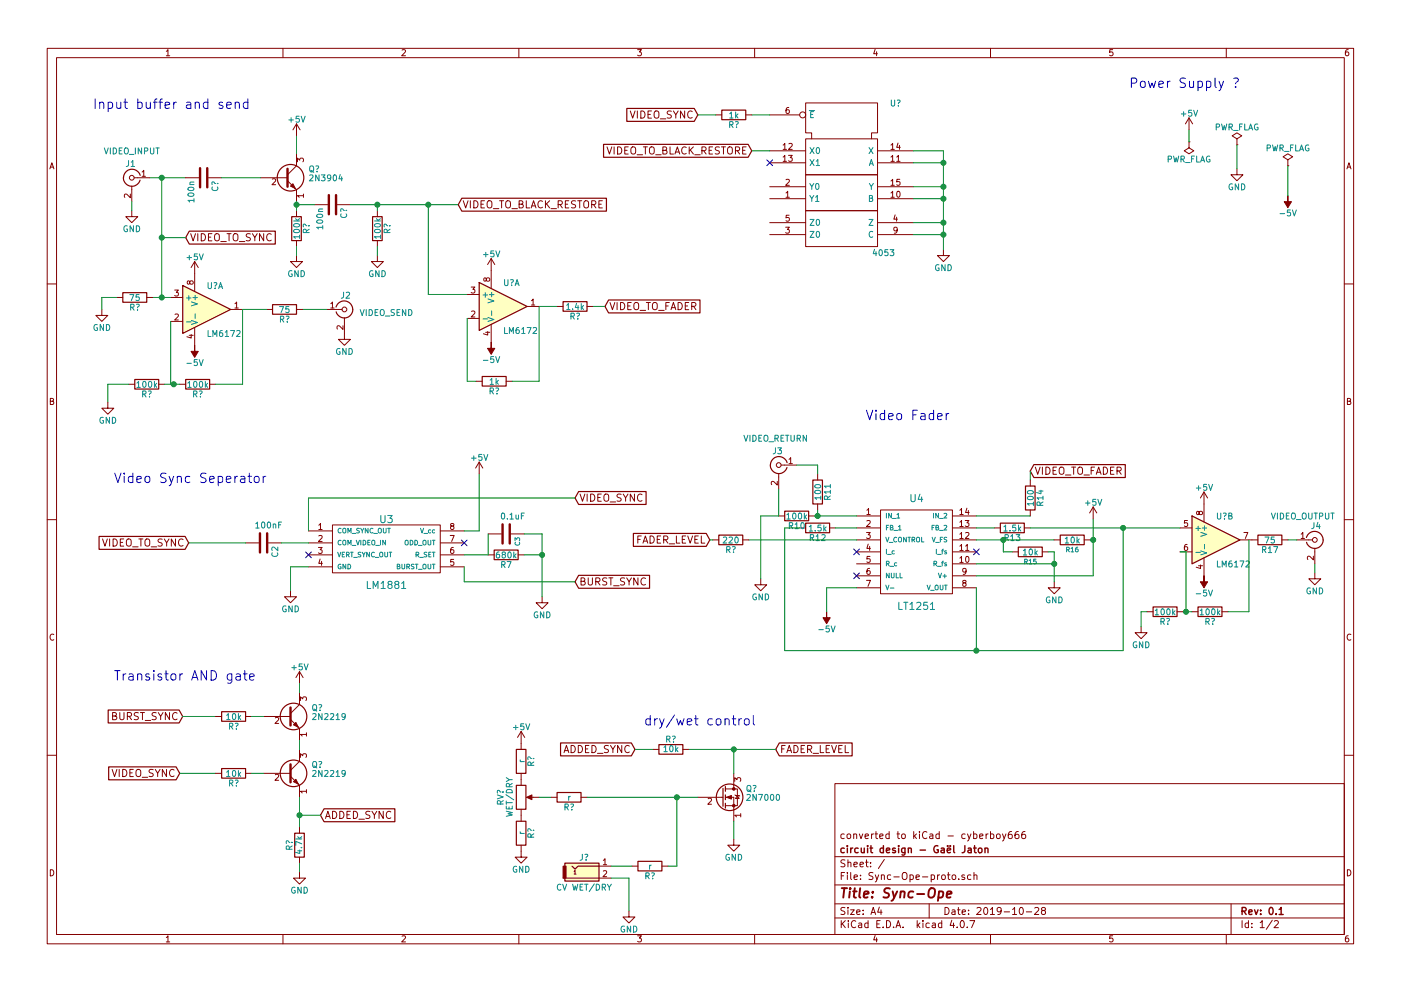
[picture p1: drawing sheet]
EESchema Schematic File Version 2
LIBS:Sync-Ope-proto
LIBS:power
LIBS:ad
LIBS:promicro
LIBS:74xgxx
LIBS:74xx
LIBS:ac-dc
LIBS:actel
LIBS:adc-dac
LIBS:allegro
LIBS:Altera
LIBS:analog_devices
LIBS:analog_switches
LIBS:atmel
LIBS:audio
LIBS:battery_management
LIBS:bbd
LIBS:bosch
LIBS:brooktre
LIBS:cmos_ieee
LIBS:cmos4000
LIBS:conn
LIBS:contrib
LIBS:cypress
LIBS:dc-dc
LIBS:device
LIBS:digital-audio
LIBS:diode
LIBS:display
LIBS:dsp
LIBS:elec-unifil
LIBS:ESD_Protection
LIBS:ftdi
LIBS:gennum
LIBS:graphic_symbols
LIBS:hc11
LIBS:infineon
LIBS:intel
LIBS:interface
LIBS:intersil
LIBS:ir
LIBS:Lattice
LIBS:leds
LIBS:LEM
LIBS:linear
LIBS:logic_programmable
LIBS:maxim
LIBS:mechanical
LIBS:memory
LIBS:microchip
LIBS:microchip_dspic33dsc
LIBS:microchip_pic10mcu
LIBS:microchip_pic12mcu
LIBS:microchip_pic16mcu
LIBS:microchip_pic18mcu
LIBS:microchip_pic24mcu
LIBS:microchip_pic32mcu
LIBS:microcontrollers
LIBS:modules
LIBS:motor_drivers
LIBS:motorola
LIBS:motors
LIBS:msp430
LIBS:nordicsemi
LIBS:nxp
LIBS:nxp_armmcu
LIBS:onsemi
LIBS:opto
LIBS:Oscillators
LIBS:philips
LIBS:Power_Management
LIBS:powerint
LIBS:pspice
LIBS:references
LIBS:regul
LIBS:relays
LIBS:rfcom
LIBS:RFSolutions
LIBS:sensors
LIBS:silabs
LIBS:siliconi
LIBS:stm8
LIBS:stm32
LIBS:supertex
LIBS:switches
LIBS:texas
LIBS:transf
LIBS:transistors
LIBS:triac_thyristor
LIBS:ttl_ieee
LIBS:valves
LIBS:video
LIBS:wiznet
LIBS:Worldsemi
LIBS:Xicor
LIBS:xilinx
LIBS:zetex
LIBS:Zilog
EELAYER 25 0
EELAYER END
$Descr A4 11693 8268
encoding utf-8
Sheet 1 2
Title "Sync-Ope"
Date "2019-10-28"
Rev "0.1"
Comp "circuit design - Gaël Jaton"
Comment1 "converted to kiCad - cyberboy666"
Comment2 ""
Comment3 ""
Comment4 ""
$EndDescr
$Comp
L Conn_Coaxial J1
U 1 1
P 1100 1475
F 0 "J1" H 1110 1595 50  0000 C CNN
F 1 "VIDEO_INPUT" H 1100 1700 50  0000 C CNN
F 2 "" H 1100 1475 50  0001 C CNN
F 3 "" H 1100 1475 50  0001 C CNN
	1    1100 1475
	-1   0    0    -1  
$EndComp
$Comp
L GND #PWR1
U 1 1
P 1100 1750
F 0 "#PWR1" H 1100 1500 50  0001 C CNN
F 1 "GND" H 1100 1600 50  0000 C CNN
F 2 "" H 1100 1750 50  0001 C CNN
F 3 "" H 1100 1750 50  0001 C CNN
	1    1100 1750
	1    0    0    -1  
$EndComp
$Comp
L Conn_Coaxial J2
U 1 1
P 2875 2575
F 0 "J2" H 2885 2695 50  0000 C CNN
F 1 "VIDEO_SEND" H 3225 2550 50  0000 C CNN
F 2 "" H 2875 2575 50  0001 C CNN
F 3 "" H 2875 2575 50  0001 C CNN
	1    2875 2575
	1    0    0    -1  
$EndComp
$Comp
L GND #PWR8
U 1 1
P 2875 2775
F 0 "#PWR8" H 2875 2525 50  0001 C CNN
F 1 "GND" H 2875 2625 50  0000 C CNN
F 2 "" H 2875 2775 50  0001 C CNN
F 3 "" H 2875 2775 50  0001 C CNN
	1    2875 2775
	1    0    0    -1  
$EndComp
Text GLabel 1550 1975 2    60   Input ~ 0
VIDEO_TO_SYNC
Text GLabel 3825 1700 2    60   Input ~ 0
VIDEO_TO_BLACK_RESTORE
Text GLabel 1575 4525 0    60   Input ~ 0
VIDEO_TO_SYNC
$Comp
L LM1881 U3
U 1 1
P 3225 4825
F 0 "U3" H 3225 5325 60  0000 C CNN
F 1 "LM1881" H 3225 4775 60  0000 C CNN
F 2 "" H 2925 4775 60  0001 C CNN
F 3 "" H 2925 4775 60  0001 C CNN
	1    3225 4825
	1    0    0    -1  
$EndComp
$Comp
L C C2
U 1 1
P 2200 4525
F 0 "C2" H 2225 4625 50  0000 L CNN
F 1 "100nF" V 2050 4450 50  0000 L CNN
F 2 "" H 2238 4375 50  0001 C CNN
F 3 "" H 2200 4525 50  0001 C CNN
	1    2200 4525
	0    1    1    0   
$EndComp
NoConn ~ 2575 4625
NoConn ~ 3875 4525
$Comp
L +5V #PWR9
U 1 1
P 4000 3950
F 0 "#PWR9" H 4000 3800 50  0001 C CNN
F 1 "+5V" H 4000 4090 50  0000 C CNN
F 2 "" H 4000 3950 50  0001 C CNN
F 3 "" H 4000 3950 50  0001 C CNN
	1    4000 3950
	1    0    0    -1  
$EndComp
$Comp
L GND #PWR3
U 1 1
P 2425 4925
F 0 "#PWR3" H 2425 4675 50  0001 C CNN
F 1 "GND" H 2425 4775 50  0000 C CNN
F 2 "" H 2425 4925 50  0001 C CNN
F 3 "" H 2425 4925 50  0001 C CNN
	1    2425 4925
	1    0    0    -1  
$EndComp
$Comp
L R R7
U 1 1
P 4225 4625
F 0 "R7" V 4305 4625 50  0000 C CNN
F 1 "680k" V 4225 4625 50  0000 C CNN
F 2 "" V 4155 4625 50  0001 C CNN
F 3 "" H 4225 4625 50  0001 C CNN
	1    4225 4625
	0    1    1    0   
$EndComp
$Comp
L C C3
U 1 1
P 4225 4450
F 0 "C3" H 4250 4550 39  0000 L CNN
F 1 "0.1uF" V 4075 4400 50  0000 L CNN
F 2 "" H 4263 4300 50  0001 C CNN
F 3 "" H 4225 4450 50  0001 C CNN
	1    4225 4450
	0    1    1    0   
$EndComp
$Comp
L GND #PWR10
U 1 1
P 4525 4975
F 0 "#PWR10" H 4525 4725 50  0001 C CNN
F 1 "GND" H 4525 4825 50  0000 C CNN
F 2 "" H 4525 4975 50  0001 C CNN
F 3 "" H 4525 4975 50  0001 C CNN
	1    4525 4975
	1    0    0    -1  
$EndComp
Text GLabel 4800 4850 2    60   Input ~ 0
BURST_SYNC
Text GLabel 4800 4150 2    60   Input ~ 0
VIDEO_SYNC
Text GLabel 1525 5975 0    60   Input ~ 0
BURST_SYNC
Text GLabel 1500 6450 0    60   Input ~ 0
VIDEO_SYNC
Text GLabel 2675 6800 2    60   Input ~ 0
ADDED_SYNC
$Comp
L LT1251 U4
U 1 1
P 7650 5000
F 0 "U4" H 7650 5850 60  0000 C CNN
F 1 "LT1251" H 7650 4950 60  0000 C CNN
F 2 "" H 7550 4950 60  0001 C CNN
F 3 "" H 7550 4950 60  0001 C CNN
	1    7650 5000
	1    0    0    -1  
$EndComp
$Comp
L Conn_Coaxial J3
U 1 1
P 6500 3875
F 0 "J3" H 6510 3995 50  0000 C CNN
F 1 "VIDEO_RETURN" H 6525 4100 50  0000 C CNN
F 2 "" H 6500 3875 50  0001 C CNN
F 3 "" H 6500 3875 50  0001 C CNN
	1    6500 3875
	-1   0    0    -1  
$EndComp
$Comp
L GND #PWR15
U 1 1
P 6350 4825
F 0 "#PWR15" H 6350 4575 50  0001 C CNN
F 1 "GND" H 6350 4675 50  0000 C CNN
F 2 "" H 6350 4825 50  0001 C CNN
F 3 "" H 6350 4825 50  0001 C CNN
	1    6350 4825
	1    0    0    -1  
$EndComp
$Comp
L R R11
U 1 1
P 6825 4100
F 0 "R11" V 6905 4100 50  0000 C CNN
F 1 "100" V 6825 4100 50  0000 C CNN
F 2 "" V 6755 4100 50  0001 C CNN
F 3 "" H 6825 4100 50  0001 C CNN
	1    6825 4100
	1    0    0    -1  
$EndComp
Text GLabel 8600 3925 2    60   Input ~ 0
VIDEO_TO_FADER
$Comp
L R R14
U 1 1
P 8600 4150
F 0 "R14" V 8680 4150 50  0000 C CNN
F 1 "100" V 8600 4150 50  0000 C CNN
F 2 "" V 8530 4150 50  0001 C CNN
F 3 "" H 8600 4150 50  0001 C CNN
	1    8600 4150
	1    0    0    -1  
$EndComp
$Comp
L R R12
U 1 1
P 6825 4400
F 0 "R12" V 6905 4400 50  0000 C CNN
F 1 "1.5k" V 6825 4400 50  0000 C CNN
F 2 "" V 6755 4400 50  0001 C CNN
F 3 "" H 6825 4400 50  0001 C CNN
	1    6825 4400
	0    1    1    0   
$EndComp
$Comp
L R R13
U 1 1
P 8450 4400
F 0 "R13" V 8530 4400 50  0000 C CNN
F 1 "1.5k" V 8450 4400 50  0000 C CNN
F 2 "" V 8380 4400 50  0001 C CNN
F 3 "" H 8450 4400 50  0001 C CNN
	1    8450 4400
	0    1    1    0   
$EndComp
NoConn ~ 7150 4600
NoConn ~ 8150 4600
$Comp
L GND #PWR20
U 1 1
P 8800 4850
F 0 "#PWR20" H 8800 4600 50  0001 C CNN
F 1 "GND" H 8800 4700 50  0000 C CNN
F 2 "" H 8800 4850 50  0001 C CNN
F 3 "" H 8800 4850 50  0001 C CNN
	1    8800 4850
	1    0    0    -1  
$EndComp
NoConn ~ 7150 4800
$Comp
L -5V #PWR16
U 1 1
P 6900 5100
F 0 "#PWR16" H 6900 5200 50  0001 C CNN
F 1 "-5V" H 6900 5250 50  0000 C CNN
F 2 "" H 6900 5100 50  0001 C CNN
F 3 "" H 6900 5100 50  0001 C CNN
	1    6900 5100
	-1   0    0    1   
$EndComp
$Comp
L +5V #PWR21
U 1 1
P 9125 4325
F 0 "#PWR21" H 9125 4175 50  0001 C CNN
F 1 "+5V" H 9125 4465 50  0000 C CNN
F 2 "" H 9125 4325 50  0001 C CNN
F 3 "" H 9125 4325 50  0001 C CNN
	1    9125 4325
	1    0    0    -1  
$EndComp
$Comp
L R R15
U 1 1
P 8600 4600
F 0 "R15" V 8680 4600 39  0000 C CNN
F 1 "10k" V 8600 4600 50  0000 C CNN
F 2 "" V 8530 4600 60  0001 C CNN
F 3 "" H 8600 4600 50  0001 C CNN
	1    8600 4600
	0    1    1    0   
$EndComp
$Comp
L R R16
U 1 1
P 8950 4500
F 0 "R16" V 9030 4500 39  0000 C CNN
F 1 "10k" V 8950 4500 50  0000 C CNN
F 2 "" V 8880 4500 60  0001 C CNN
F 3 "" H 8950 4500 50  0001 C CNN
	1    8950 4500
	0    1    1    0   
$EndComp
$Comp
L Conn_Coaxial J4
U 1 1
P 10975 4500
F 0 "J4" H 10985 4620 50  0000 C CNN
F 1 "VIDEO_OUTPUT" H 10875 4700 50  0000 C CNN
F 2 "" H 10975 4500 50  0001 C CNN
F 3 "" H 10975 4500 50  0001 C CNN
	1    10975 4500
	1    0    0    -1  
$EndComp
$Comp
L GND #PWR22
U 1 1
P 10975 4775
F 0 "#PWR22" H 10975 4525 50  0001 C CNN
F 1 "GND" H 10975 4625 50  0000 C CNN
F 2 "" H 10975 4775 50  0001 C CNN
F 3 "" H 10975 4775 50  0001 C CNN
	1    10975 4775
	-1   0    0    -1  
$EndComp
$Comp
L R R17
U 1 1
P 10600 4500
F 0 "R17" V 10680 4500 50  0000 C CNN
F 1 "75" V 10600 4500 50  0000 C CNN
F 2 "" V 10530 4500 50  0001 C CNN
F 3 "" H 10600 4500 50  0001 C CNN
	1    10600 4500
	0    -1   1    0   
$EndComp
Text Notes 950  5675 0    79   ~ 0
Transistor AND gate
Text Notes 775  900  0    79   ~ 0
Input buffer and send
Text Notes 950  4025 0    79   ~ 0
Video Sync Seperator
Text Notes 7225 3500 0    79   ~ 0
Video Fader
$Comp
L +5V #PWR17
U 1 1
P 9925 1075
F 0 "#PWR17" H 9925 925 50  0001 C CNN
F 1 "+5V" H 9925 1215 50  0000 C CNN
F 2 "" H 9925 1075 50  0001 C CNN
F 3 "" H 9925 1075 50  0001 C CNN
	1    9925 1075
	1    0    0    -1  
$EndComp
Text Notes 9425 725  0    79   ~ 0
Power Supply ?
$Comp
L PWR_FLAG #FLG1
U 1 1
P 9925 1175
F 0 "#FLG1" H 9925 1250 50  0001 C CNN
F 1 "PWR_FLAG" H 9925 1325 50  0000 C CNN
F 2 "" H 9925 1175 50  0001 C CNN
F 3 "" H 9925 1175 50  0001 C CNN
	1    9925 1175
	-1   0    0    1   
$EndComp
$Comp
L -5V #PWR19
U 1 1
P 10750 1625
F 0 "#PWR19" H 10750 1725 50  0001 C CNN
F 1 "-5V" H 10750 1775 50  0000 C CNN
F 2 "" H 10750 1625 50  0001 C CNN
F 3 "" H 10750 1625 50  0001 C CNN
	1    10750 1625
	-1   0    0    1   
$EndComp
$Comp
L PWR_FLAG #FLG3
U 1 1
P 10750 1375
F 0 "#FLG3" H 10750 1450 50  0001 C CNN
F 1 "PWR_FLAG" H 10750 1525 50  0000 C CNN
F 2 "" H 10750 1375 50  0001 C CNN
F 3 "" H 10750 1375 50  0001 C CNN
	1    10750 1375
	1    0    0    -1  
$EndComp
$Comp
L GND #PWR18
U 1 1
P 10325 1400
F 0 "#PWR18" H 10325 1150 50  0001 C CNN
F 1 "GND" H 10325 1250 50  0000 C CNN
F 2 "" H 10325 1400 50  0001 C CNN
F 3 "" H 10325 1400 50  0001 C CNN
	1    10325 1400
	1    0    0    -1  
$EndComp
$Comp
L PWR_FLAG #FLG2
U 1 1
P 10325 1200
F 0 "#FLG2" H 10325 1275 50  0001 C CNN
F 1 "PWR_FLAG" H 10325 1350 50  0000 C CNN
F 2 "" H 10325 1200 50  0001 C CNN
F 3 "" H 10325 1200 50  0001 C CNN
	1    10325 1200
	1    0    0    -1  
$EndComp
$Comp
L R R10
U 1 1
P 6650 4300
F 0 "R10" V 6730 4300 50  0000 C CNN
F 1 "100k" V 6650 4300 50  0000 C CNN
F 2 "" V 6580 4300 50  0001 C CNN
F 3 "" H 6650 4300 50  0001 C CNN
	1    6650 4300
	0    1    1    0   
$EndComp
Wire Wire Line
	1250 1475 1550 1475
Wire Wire Line
	1100 1675 1100 1750
Wire Wire Line
	2525 2575 2725 2575
Wire Wire Line
	1575 4525 2050 4525
Wire Wire Line
	2350 4525 2575 4525
Wire Wire Line
	4000 4425 3875 4425
Wire Wire Line
	4000 3950 4000 4425
Wire Wire Line
	2575 4725 2425 4725
Wire Wire Line
	2425 4725 2425 4925
Wire Wire Line
	3875 4625 4075 4625
Wire Wire Line
	4075 4625 4075 4450
Wire Wire Line
	4375 4450 4525 4450
Wire Wire Line
	4525 4450 4525 4975
Wire Wire Line
	4375 4625 4525 4625
Connection ~ 4525 4625
Wire Wire Line
	2575 4425 2575 4150
Wire Wire Line
	2575 4150 4800 4150
Wire Wire Line
	3875 4725 3875 4850
Wire Wire Line
	3875 4850 4800 4850
Wire Wire Line
	1525 5975 1800 5975
Wire Wire Line
	1500 6450 1800 6450
Wire Wire Line
	6650 3875 6825 3875
Wire Wire Line
	6825 3875 6825 3950
Wire Wire Line
	6825 4300 6825 4250
Wire Wire Line
	6800 4300 7150 4300
Wire Wire Line
	8600 4300 8150 4300
Wire Wire Line
	8600 3925 8600 4000
Wire Wire Line
	8150 4700 8800 4700
Wire Wire Line
	8800 4600 8800 4850
Wire Wire Line
	7150 4900 6900 4900
Wire Wire Line
	6900 4900 6900 5100
Wire Wire Line
	8150 4800 9125 4800
Wire Wire Line
	8150 4500 8800 4500
Wire Wire Line
	8450 4600 8375 4600
Wire Wire Line
	8375 4600 8375 4500
Connection ~ 8375 4500
Wire Wire Line
	8750 4600 8800 4600
Connection ~ 8800 4700
Wire Wire Line
	9125 4800 9125 4325
Wire Wire Line
	9100 4500 9125 4500
Connection ~ 9125 4500
Wire Wire Line
	8150 4400 8300 4400
Wire Wire Line
	8150 4900 8150 5425
Wire Wire Line
	6550 5425 9375 5425
Wire Wire Line
	6550 5425 6550 4400
Wire Wire Line
	6550 4400 6675 4400
Wire Wire Line
	9375 5425 9375 4400
Wire Wire Line
	8600 4400 9850 4400
Connection ~ 8150 5425
Wire Wire Line
	6975 4400 7150 4400
Wire Wire Line
	10975 4700 10975 4775
Connection ~ 9375 4400
Wire Wire Line
	9925 1075 9925 1175
Wire Wire Line
	10750 1375 10750 1625
Wire Wire Line
	10325 1200 10325 1400
Connection ~ 6825 4300
Wire Wire Line
	6500 4075 6500 4300
Wire Wire Line
	6500 4300 6350 4300
Wire Wire Line
	6350 4300 6350 4825
Wire Wire Line
	6250 4500 7150 4500
$Comp
L R R?
U 1 1
P 1950 5975
F 0 "R?" V 2030 5975 50  0000 C CNN
F 1 "10k" V 1950 5975 50  0000 C CNN
F 2 "" V 1880 5975 50  0001 C CNN
F 3 "" H 1950 5975 50  0001 C CNN
	1    1950 5975
	0    1    1    0   
$EndComp
$Comp
L R R?
U 1 1
P 1950 6450
F 0 "R?" V 2030 6450 50  0000 C CNN
F 1 "10k" V 1950 6450 50  0000 C CNN
F 2 "" V 1880 6450 50  0001 C CNN
F 3 "" H 1950 6450 50  0001 C CNN
	1    1950 6450
	0    1    1    0   
$EndComp
$Comp
L 2N2219 Q?
U 1 1
P 2400 5975
F 0 "Q?" H 2600 6050 50  0000 L CNN
F 1 "2N2219" H 2600 5975 50  0000 L CNN
F 2 "TO_SOT_Packages_THT:TO-39-3" H 2600 5900 50  0001 L CIN
F 3 "" H 2400 5975 50  0001 L CNN
	1    2400 5975
	1    0    0    -1  
$EndComp
$Comp
L 2N2219 Q?
U 1 1
P 2400 6450
F 0 "Q?" H 2600 6525 50  0000 L CNN
F 1 "2N2219" H 2600 6450 50  0000 L CNN
F 2 "TO_SOT_Packages_THT:TO-39-3" H 2600 6375 50  0001 L CIN
F 3 "" H 2400 6450 50  0001 L CNN
	1    2400 6450
	1    0    0    -1  
$EndComp
$Comp
L +5V #PWR?
U 1 1
P 2500 5700
F 0 "#PWR?" H 2500 5550 50  0001 C CNN
F 1 "+5V" H 2500 5840 50  0000 C CNN
F 2 "" H 2500 5700 50  0001 C CNN
F 3 "" H 2500 5700 50  0001 C CNN
	1    2500 5700
	1    0    0    -1  
$EndComp
$Comp
L R R?
U 1 1
P 2500 7050
F 0 "R?" V 2580 7050 50  0000 C CNN
F 1 "4.7k" V 2500 7050 50  0000 C CNN
F 2 "" V 2430 7050 50  0001 C CNN
F 3 "" H 2500 7050 50  0001 C CNN
	1    2500 7050
	-1   0    0    1   
$EndComp
$Comp
L GND #PWR?
U 1 1
P 2500 7275
F 0 "#PWR?" H 2500 7025 50  0001 C CNN
F 1 "GND" H 2500 7125 50  0000 C CNN
F 2 "" H 2500 7275 50  0001 C CNN
F 3 "" H 2500 7275 50  0001 C CNN
	1    2500 7275
	1    0    0    -1  
$EndComp
Wire Wire Line
	2500 7275 2500 7200
Wire Wire Line
	2500 6900 2500 6650
Wire Wire Line
	2675 6800 2500 6800
Connection ~ 2500 6800
Wire Wire Line
	2500 6250 2500 6175
Wire Wire Line
	2200 5975 2100 5975
Wire Wire Line
	2200 6450 2100 6450
Wire Wire Line
	2500 5775 2500 5700
Text GLabel 5925 4500 0    60   Input ~ 0
FADER_LEVEL
Text Notes 5375 6050 0    79   ~ 0
dry/wet control
$Comp
L R R?
U 1 1
P 5600 6250
F 0 "R?" V 5680 6250 50  0000 C CNN
F 1 "10k" V 5600 6250 50  0000 C CNN
F 2 "" V 5530 6250 50  0001 C CNN
F 3 "" H 5600 6250 50  0001 C CNN
	1    5600 6250
	0    -1   -1   0   
$EndComp
Text GLabel 6475 6250 2    60   Input ~ 0
FADER_LEVEL
Wire Wire Line
	5750 6250 6475 6250
$Comp
L 2N7000 Q?
U 1 1
P 6025 6650
F 0 "Q?" H 6225 6725 50  0000 L CNN
F 1 "2N7000" H 6225 6650 50  0000 L CNN
F 2 "TO_SOT_Packages_THT:TO-92_Molded_Narrow" H 6225 6575 50  0001 L CIN
F 3 "" H 6025 6650 50  0001 L CNN
	1    6025 6650
	1    0    0    -1  
$EndComp
Wire Wire Line
	6125 6450 6125 6250
Connection ~ 6125 6250
$Comp
L GND #PWR?
U 1 1
P 6125 7000
F 0 "#PWR?" H 6125 6750 50  0001 C CNN
F 1 "GND" H 6125 6850 50  0000 C CNN
F 2 "" H 6125 7000 50  0001 C CNN
F 3 "" H 6125 7000 50  0001 C CNN
	1    6125 7000
	1    0    0    -1  
$EndComp
Wire Wire Line
	6125 6850 6125 7000
$Comp
L +5V #PWR?
U 1 1
P 4350 6200
F 0 "#PWR?" H 4350 6050 50  0001 C CNN
F 1 "+5V" H 4350 6340 50  0000 C CNN
F 2 "" H 4350 6200 50  0001 C CNN
F 3 "" H 4350 6200 50  0001 C CNN
	1    4350 6200
	1    0    0    -1  
$EndComp
$Comp
L R R?
U 1 1
P 4350 6350
F 0 "R?" V 4430 6350 50  0000 C CNN
F 1 "r" V 4350 6350 50  0000 C CNN
F 2 "" V 4280 6350 50  0001 C CNN
F 3 "" H 4350 6350 50  0001 C CNN
	1    4350 6350
	1    0    0    -1  
$EndComp
$Comp
L R R?
U 1 1
P 4350 6950
F 0 "R?" V 4430 6950 50  0000 C CNN
F 1 "r" V 4350 6950 50  0000 C CNN
F 2 "" V 4280 6950 50  0001 C CNN
F 3 "" H 4350 6950 50  0001 C CNN
	1    4350 6950
	1    0    0    -1  
$EndComp
$Comp
L GND #PWR?
U 1 1
P 4350 7100
F 0 "#PWR?" H 4350 6850 50  0001 C CNN
F 1 "GND" H 4350 6950 50  0000 C CNN
F 2 "" H 4350 7100 50  0001 C CNN
F 3 "" H 4350 7100 50  0001 C CNN
	1    4350 7100
	1    0    0    -1  
$EndComp
$Comp
L POT RV?
U 1 1
P 4350 6650
F 0 "RV?" V 4175 6650 50  0000 C CNN
F 1 "WET/DRY" V 4250 6650 50  0000 C CNN
F 2 "" H 4350 6650 50  0001 C CNN
F 3 "" H 4350 6650 50  0001 C CNN
	1    4350 6650
	1    0    0    -1  
$EndComp
$Comp
L R R?
U 1 1
P 4750 6650
F 0 "R?" V 4830 6650 50  0000 C CNN
F 1 "r" V 4750 6650 50  0000 C CNN
F 2 "" V 4680 6650 50  0001 C CNN
F 3 "" H 4750 6650 50  0001 C CNN
	1    4750 6650
	0    1    1    0   
$EndComp
Wire Wire Line
	4500 6650 4600 6650
Wire Wire Line
	4900 6650 5825 6650
Text GLabel 5300 6250 0    60   Input ~ 0
ADDED_SYNC
Wire Wire Line
	5300 6250 5450 6250
$Comp
L Audio-Jack-2 J?
U 1 1
P 4900 7225
F 0 "J?" H 4875 7300 50  0000 C CNN
F 1 "CV WET/DRY" H 4875 7050 50  0000 C CNN
F 2 "" H 5150 7225 50  0001 C CNN
F 3 "" H 5150 7225 50  0001 C CNN
	1    4900 7225
	1    0    0    -1  
$EndComp
$Comp
L R R?
U 1 1
P 5425 7225
F 0 "R?" V 5505 7225 50  0000 C CNN
F 1 "r" V 5425 7225 50  0000 C CNN
F 2 "" V 5355 7225 50  0001 C CNN
F 3 "" H 5425 7225 50  0001 C CNN
	1    5425 7225
	0    1    1    0   
$EndComp
$Comp
L GND #PWR?
U 1 1
P 5250 7600
F 0 "#PWR?" H 5250 7350 50  0001 C CNN
F 1 "GND" H 5250 7450 50  0000 C CNN
F 2 "" H 5250 7600 50  0001 C CNN
F 3 "" H 5250 7600 50  0001 C CNN
	1    5250 7600
	1    0    0    -1  
$EndComp
Wire Wire Line
	5100 7325 5250 7325
Wire Wire Line
	5250 7325 5250 7600
Wire Wire Line
	5100 7225 5275 7225
Wire Wire Line
	5575 7225 5650 7225
Wire Wire Line
	5650 7225 5650 6650
Connection ~ 5650 6650
$Comp
L R R?
U 1 1
P 6100 4500
F 0 "R?" V 6180 4500 50  0000 C CNN
F 1 "220" V 6100 4500 50  0000 C CNN
F 2 "" V 6030 4500 50  0001 C CNN
F 3 "" H 6100 4500 50  0001 C CNN
	1    6100 4500
	0    1    1    0   
$EndComp
Wire Wire Line
	5950 4500 5925 4500
$Sheet
S 12125 450  8250 5350
U 5DBD08A5
F0 "sync-ope2" 60
F1 "sync-ope2.sch" 60
$EndSheet
$Comp
L LM6172 U?
U 1 1
P 1725 2575
F 0 "U?" H 1725 2775 50  0000 L CNN
F 1 "LM6172" H 1725 2375 50  0000 L CNN
F 2 "" H 1725 2575 50  0001 C CNN
F 3 "" H 1725 2575 50  0001 C CNN
	1    1725 2575
	1    0    0    -1  
$EndComp
$Comp
L R R?
U 1 1
P 1650 3200
F 0 "R?" V 1730 3200 50  0000 C CNN
F 1 "100k" V 1650 3200 50  0000 C CNN
F 2 "" V 1580 3200 50  0001 C CNN
F 3 "" H 1650 3200 50  0001 C CNN
	1    1650 3200
	0    1    1    0   
$EndComp
$Comp
L R R?
U 1 1
P 1225 3200
F 0 "R?" V 1305 3200 50  0000 C CNN
F 1 "100k" V 1225 3200 50  0000 C CNN
F 2 "" V 1155 3200 50  0001 C CNN
F 3 "" H 1225 3200 50  0001 C CNN
	1    1225 3200
	0    1    1    0   
$EndComp
$Comp
L GND #PWR?
U 1 1
P 900 3350
F 0 "#PWR?" H 900 3100 50  0001 C CNN
F 1 "GND" H 900 3200 50  0000 C CNN
F 2 "" H 900 3350 50  0001 C CNN
F 3 "" H 900 3350 50  0001 C CNN
	1    900  3350
	1    0    0    -1  
$EndComp
Wire Wire Line
	1075 3200 900  3200
Wire Wire Line
	900  3200 900  3350
Wire Wire Line
	1375 3200 1500 3200
Wire Wire Line
	1425 2675 1425 3200
Wire Wire Line
	1425 3200 1450 3200
Connection ~ 1450 3200
Wire Wire Line
	1800 3200 2025 3200
Wire Wire Line
	2025 3200 2025 2575
$Comp
L R R?
U 1 1
P 2375 2575
F 0 "R?" V 2455 2575 50  0000 C CNN
F 1 "75" V 2375 2575 50  0000 C CNN
F 2 "" V 2305 2575 50  0001 C CNN
F 3 "" H 2375 2575 50  0001 C CNN
	1    2375 2575
	0    1    1    0   
$EndComp
Wire Wire Line
	2025 2575 2225 2575
$Comp
L -5V #PWR?
U 1 1
P 1625 2875
F 0 "#PWR?" H 1625 2975 50  0001 C CNN
F 1 "-5V" H 1625 3025 50  0000 C CNN
F 2 "" H 1625 2875 50  0001 C CNN
F 3 "" H 1625 2875 50  0001 C CNN
	1    1625 2875
	-1   0    0    1   
$EndComp
$Comp
L +5V #PWR?
U 1 1
P 1625 2275
F 0 "#PWR?" H 1625 2125 50  0001 C CNN
F 1 "+5V" H 1625 2415 50  0000 C CNN
F 2 "" H 1625 2275 50  0001 C CNN
F 3 "" H 1625 2275 50  0001 C CNN
	1    1625 2275
	1    0    0    -1  
$EndComp
Wire Wire Line
	1350 1475 1350 2475
Wire Wire Line
	1275 2475 1425 2475
Wire Wire Line
	1550 1975 1350 1975
Connection ~ 1350 1975
$Comp
L C C?
U 1 1
P 1700 1475
F 0 "C?" H 1725 1575 50  0000 L CNN
F 1 "100n" H 1725 1375 50  0000 L CNN
F 2 "" H 1738 1325 50  0001 C CNN
F 3 "" H 1700 1475 50  0001 C CNN
	1    1700 1475
	0    1    1    0   
$EndComp
$Comp
L R R?
U 1 1
P 1125 2475
F 0 "R?" V 1205 2475 50  0000 C CNN
F 1 "75" V 1125 2475 50  0000 C CNN
F 2 "" V 1055 2475 50  0001 C CNN
F 3 "" H 1125 2475 50  0001 C CNN
	1    1125 2475
	0    1    1    0   
$EndComp
Connection ~ 1350 2475
$Comp
L GND #PWR?
U 1 1
P 850 2575
F 0 "#PWR?" H 850 2325 50  0001 C CNN
F 1 "GND" H 850 2425 50  0000 C CNN
F 2 "" H 850 2575 50  0001 C CNN
F 3 "" H 850 2575 50  0001 C CNN
	1    850  2575
	1    0    0    -1  
$EndComp
Wire Wire Line
	975  2475 850  2475
Wire Wire Line
	850  2475 850  2575
Connection ~ 1350 1475
$Comp
L R R?
U 1 1
P 2475 1900
F 0 "R?" V 2555 1900 50  0000 C CNN
F 1 "100k" V 2475 1900 50  0000 C CNN
F 2 "" V 2405 1900 50  0001 C CNN
F 3 "" H 2475 1900 50  0001 C CNN
	1    2475 1900
	1    0    0    -1  
$EndComp
$Comp
L GND #PWR?
U 1 1
P 2475 2125
F 0 "#PWR?" H 2475 1875 50  0001 C CNN
F 1 "GND" H 2475 1975 50  0000 C CNN
F 2 "" H 2475 2125 50  0001 C CNN
F 3 "" H 2475 2125 50  0001 C CNN
	1    2475 2125
	1    0    0    -1  
$EndComp
Wire Wire Line
	2475 2050 2475 2125
$Comp
L 2N3904 Q?
U 1 1
P 2375 1475
F 0 "Q?" H 2575 1550 50  0000 L CNN
F 1 "2N3904" H 2575 1475 50  0000 L CNN
F 2 "TO_SOT_Packages_THT:TO-92_Molded_Narrow" H 2575 1400 50  0001 L CIN
F 3 "" H 2375 1475 50  0001 L CNN
	1    2375 1475
	1    0    0    -1  
$EndComp
$Comp
L +5V #PWR?
U 1 1
P 2475 1125
F 0 "#PWR?" H 2475 975 50  0001 C CNN
F 1 "+5V" H 2475 1265 50  0000 C CNN
F 2 "" H 2475 1125 50  0001 C CNN
F 3 "" H 2475 1125 50  0001 C CNN
	1    2475 1125
	1    0    0    -1  
$EndComp
Wire Wire Line
	2475 1125 2475 1275
Wire Wire Line
	2475 1675 2475 1750
Wire Wire Line
	2175 1475 1850 1475
$Comp
L C C?
U 1 1
P 2775 1700
F 0 "C?" H 2800 1800 50  0000 L CNN
F 1 "100n" H 2800 1600 50  0000 L CNN
F 2 "" H 2813 1550 50  0001 C CNN
F 3 "" H 2775 1700 50  0001 C CNN
	1    2775 1700
	0    1    1    0   
$EndComp
$Comp
L R R?
U 1 1
P 3150 1900
F 0 "R?" V 3230 1900 50  0000 C CNN
F 1 "100k" V 3150 1900 50  0000 C CNN
F 2 "" V 3080 1900 50  0001 C CNN
F 3 "" H 3150 1900 50  0001 C CNN
	1    3150 1900
	1    0    0    -1  
$EndComp
$Comp
L GND #PWR?
U 1 1
P 3150 2125
F 0 "#PWR?" H 3150 1875 50  0001 C CNN
F 1 "GND" H 3150 1975 50  0000 C CNN
F 2 "" H 3150 2125 50  0001 C CNN
F 3 "" H 3150 2125 50  0001 C CNN
	1    3150 2125
	1    0    0    -1  
$EndComp
Wire Wire Line
	3150 2050 3150 2125
Wire Wire Line
	2625 1700 2475 1700
Connection ~ 2475 1700
Wire Wire Line
	2925 1700 3825 1700
Wire Wire Line
	3150 1750 3150 1700
Connection ~ 3150 1700
$Comp
L 4053 U?
U 1 1
P 7025 1400
F 0 "U?" H 7475 1950 50  0000 C CNN
F 1 "4053" H 7375 700 50  0000 C CNN
F 2 "" H 7025 1400 60  0001 C CNN
F 3 "" H 7025 1400 60  0001 C CNN
	1    7025 1400
	1    0    0    -1  
$EndComp
Text GLabel 6275 1250 0    60   Input ~ 0
VIDEO_TO_BLACK_RESTORE
$Comp
L LM6172 U?
U 2 1
P 10150 4500
F 0 "U?" H 10150 4700 50  0000 L CNN
F 1 "LM6172" H 10150 4300 50  0000 L CNN
F 2 "" H 10150 4500 50  0001 C CNN
F 3 "" H 10150 4500 50  0001 C CNN
	2    10150 4500
	1    0    0    -1  
$EndComp
Wire Wire Line
	10825 4500 10750 4500
$Comp
L -5V #PWR?
U 1 1
P 10050 4800
F 0 "#PWR?" H 10050 4900 50  0001 C CNN
F 1 "-5V" H 10050 4950 50  0000 C CNN
F 2 "" H 10050 4800 50  0001 C CNN
F 3 "" H 10050 4800 50  0001 C CNN
	1    10050 4800
	-1   0    0    1   
$EndComp
Wire Wire Line
	10425 4500 10425 5100
$Comp
L R R?
U 1 1
P 10100 5100
F 0 "R?" V 10180 5100 50  0000 C CNN
F 1 "100k" V 10100 5100 50  0000 C CNN
F 2 "" V 10030 5100 50  0001 C CNN
F 3 "" H 10100 5100 50  0001 C CNN
	1    10100 5100
	0    1    1    0   
$EndComp
$Comp
L R R?
U 1 1
P 9725 5100
F 0 "R?" V 9805 5100 50  0000 C CNN
F 1 "100k" V 9725 5100 50  0000 C CNN
F 2 "" V 9655 5100 50  0001 C CNN
F 3 "" H 9725 5100 50  0001 C CNN
	1    9725 5100
	0    1    1    0   
$EndComp
$Comp
L GND #PWR?
U 1 1
P 9525 5225
F 0 "#PWR?" H 9525 4975 50  0001 C CNN
F 1 "GND" H 9525 5075 50  0000 C CNN
F 2 "" H 9525 5225 50  0001 C CNN
F 3 "" H 9525 5225 50  0001 C CNN
	1    9525 5225
	1    0    0    -1  
$EndComp
Wire Wire Line
	9575 5100 9525 5100
Wire Wire Line
	9525 5100 9525 5225
Wire Wire Line
	9950 5100 9875 5100
Wire Wire Line
	10425 5100 10250 5100
Wire Wire Line
	9850 4600 9900 4600
Wire Wire Line
	9900 4600 9900 5100
Connection ~ 9900 5100
$Comp
L +5V #PWR?
U 1 1
P 10050 4200
F 0 "#PWR?" H 10050 4050 50  0001 C CNN
F 1 "+5V" H 10050 4340 50  0000 C CNN
F 2 "" H 10050 4200 50  0001 C CNN
F 3 "" H 10050 4200 50  0001 C CNN
	1    10050 4200
	1    0    0    -1  
$EndComp
$Comp
L LM6172 U?
U 1 1
P 4200 2550
F 0 "U?" H 4200 2750 50  0000 L CNN
F 1 "LM6172" H 4200 2350 50  0000 L CNN
F 2 "" H 4200 2550 50  0001 C CNN
F 3 "" H 4200 2550 50  0001 C CNN
	1    4200 2550
	1    0    0    -1  
$EndComp
$Comp
L R R?
U 1 1
P 4125 3175
F 0 "R?" V 4205 3175 50  0000 C CNN
F 1 "1k" V 4125 3175 50  0000 C CNN
F 2 "" V 4055 3175 50  0001 C CNN
F 3 "" H 4125 3175 50  0001 C CNN
	1    4125 3175
	0    1    1    0   
$EndComp
Wire Wire Line
	4275 3175 4500 3175
Wire Wire Line
	4500 3175 4500 2550
$Comp
L -5V #PWR?
U 1 1
P 4100 2850
F 0 "#PWR?" H 4100 2950 50  0001 C CNN
F 1 "-5V" H 4100 3000 50  0000 C CNN
F 2 "" H 4100 2850 50  0001 C CNN
F 3 "" H 4100 2850 50  0001 C CNN
	1    4100 2850
	-1   0    0    1   
$EndComp
Wire Wire Line
	3575 1700 3575 2450
Wire Wire Line
	3575 2450 3900 2450
Connection ~ 3575 1700
$Comp
L +5V #PWR?
U 1 1
P 4100 2250
F 0 "#PWR?" H 4100 2100 50  0001 C CNN
F 1 "+5V" H 4100 2390 50  0000 C CNN
F 2 "" H 4100 2250 50  0001 C CNN
F 3 "" H 4100 2250 50  0001 C CNN
	1    4100 2250
	1    0    0    -1  
$EndComp
Text GLabel 5050 2550 2    60   Input ~ 0
VIDEO_TO_FADER
Wire Wire Line
	4500 2550 4650 2550
Wire Wire Line
	3900 2650 3900 3175
Wire Wire Line
	3900 3175 3975 3175
$Comp
L R R?
U 1 1
P 4800 2550
F 0 "R?" V 4880 2550 50  0000 C CNN
F 1 "1.4k" V 4800 2550 50  0000 C CNN
F 2 "" V 4730 2550 50  0001 C CNN
F 3 "" H 4800 2550 50  0001 C CNN
	1    4800 2550
	0    1    1    0   
$EndComp
Wire Wire Line
	5050 2550 4950 2550
Text GLabel 5825 950  0    60   Input ~ 0
VIDEO_SYNC
$Comp
L R R?
U 1 1
P 6125 950
F 0 "R?" V 6205 950 50  0000 C CNN
F 1 "1k" V 6125 950 50  0000 C CNN
F 2 "" V 6055 950 50  0001 C CNN
F 3 "" H 6125 950 50  0001 C CNN
	1    6125 950 
	0    1    1    0   
$EndComp
Wire Wire Line
	5825 950  5975 950 
Wire Wire Line
	6275 950  6425 950 
Wire Wire Line
	6275 1250 6425 1250
$Comp
L GND #PWR?
U 1 1
P 7875 2075
F 0 "#PWR?" H 7875 1825 50  0001 C CNN
F 1 "GND" H 7875 1925 50  0000 C CNN
F 2 "" H 7875 2075 50  0001 C CNN
F 3 "" H 7875 2075 50  0001 C CNN
	1    7875 2075
	1    0    0    -1  
$EndComp
Wire Wire Line
	7875 2075 7875 1250
Wire Wire Line
	7875 1250 7625 1250
Wire Wire Line
	7625 1350 7875 1350
Connection ~ 7875 1350
Wire Wire Line
	7625 1550 7875 1550
Connection ~ 7875 1550
Wire Wire Line
	7625 1650 7875 1650
Connection ~ 7875 1650
Wire Wire Line
	7625 1850 7875 1850
Connection ~ 7875 1850
Wire Wire Line
	7625 1950 7875 1950
Connection ~ 7875 1950
NoConn ~ 6425 1350
NoConn ~ 16075 3125
$EndSCHEMATC
